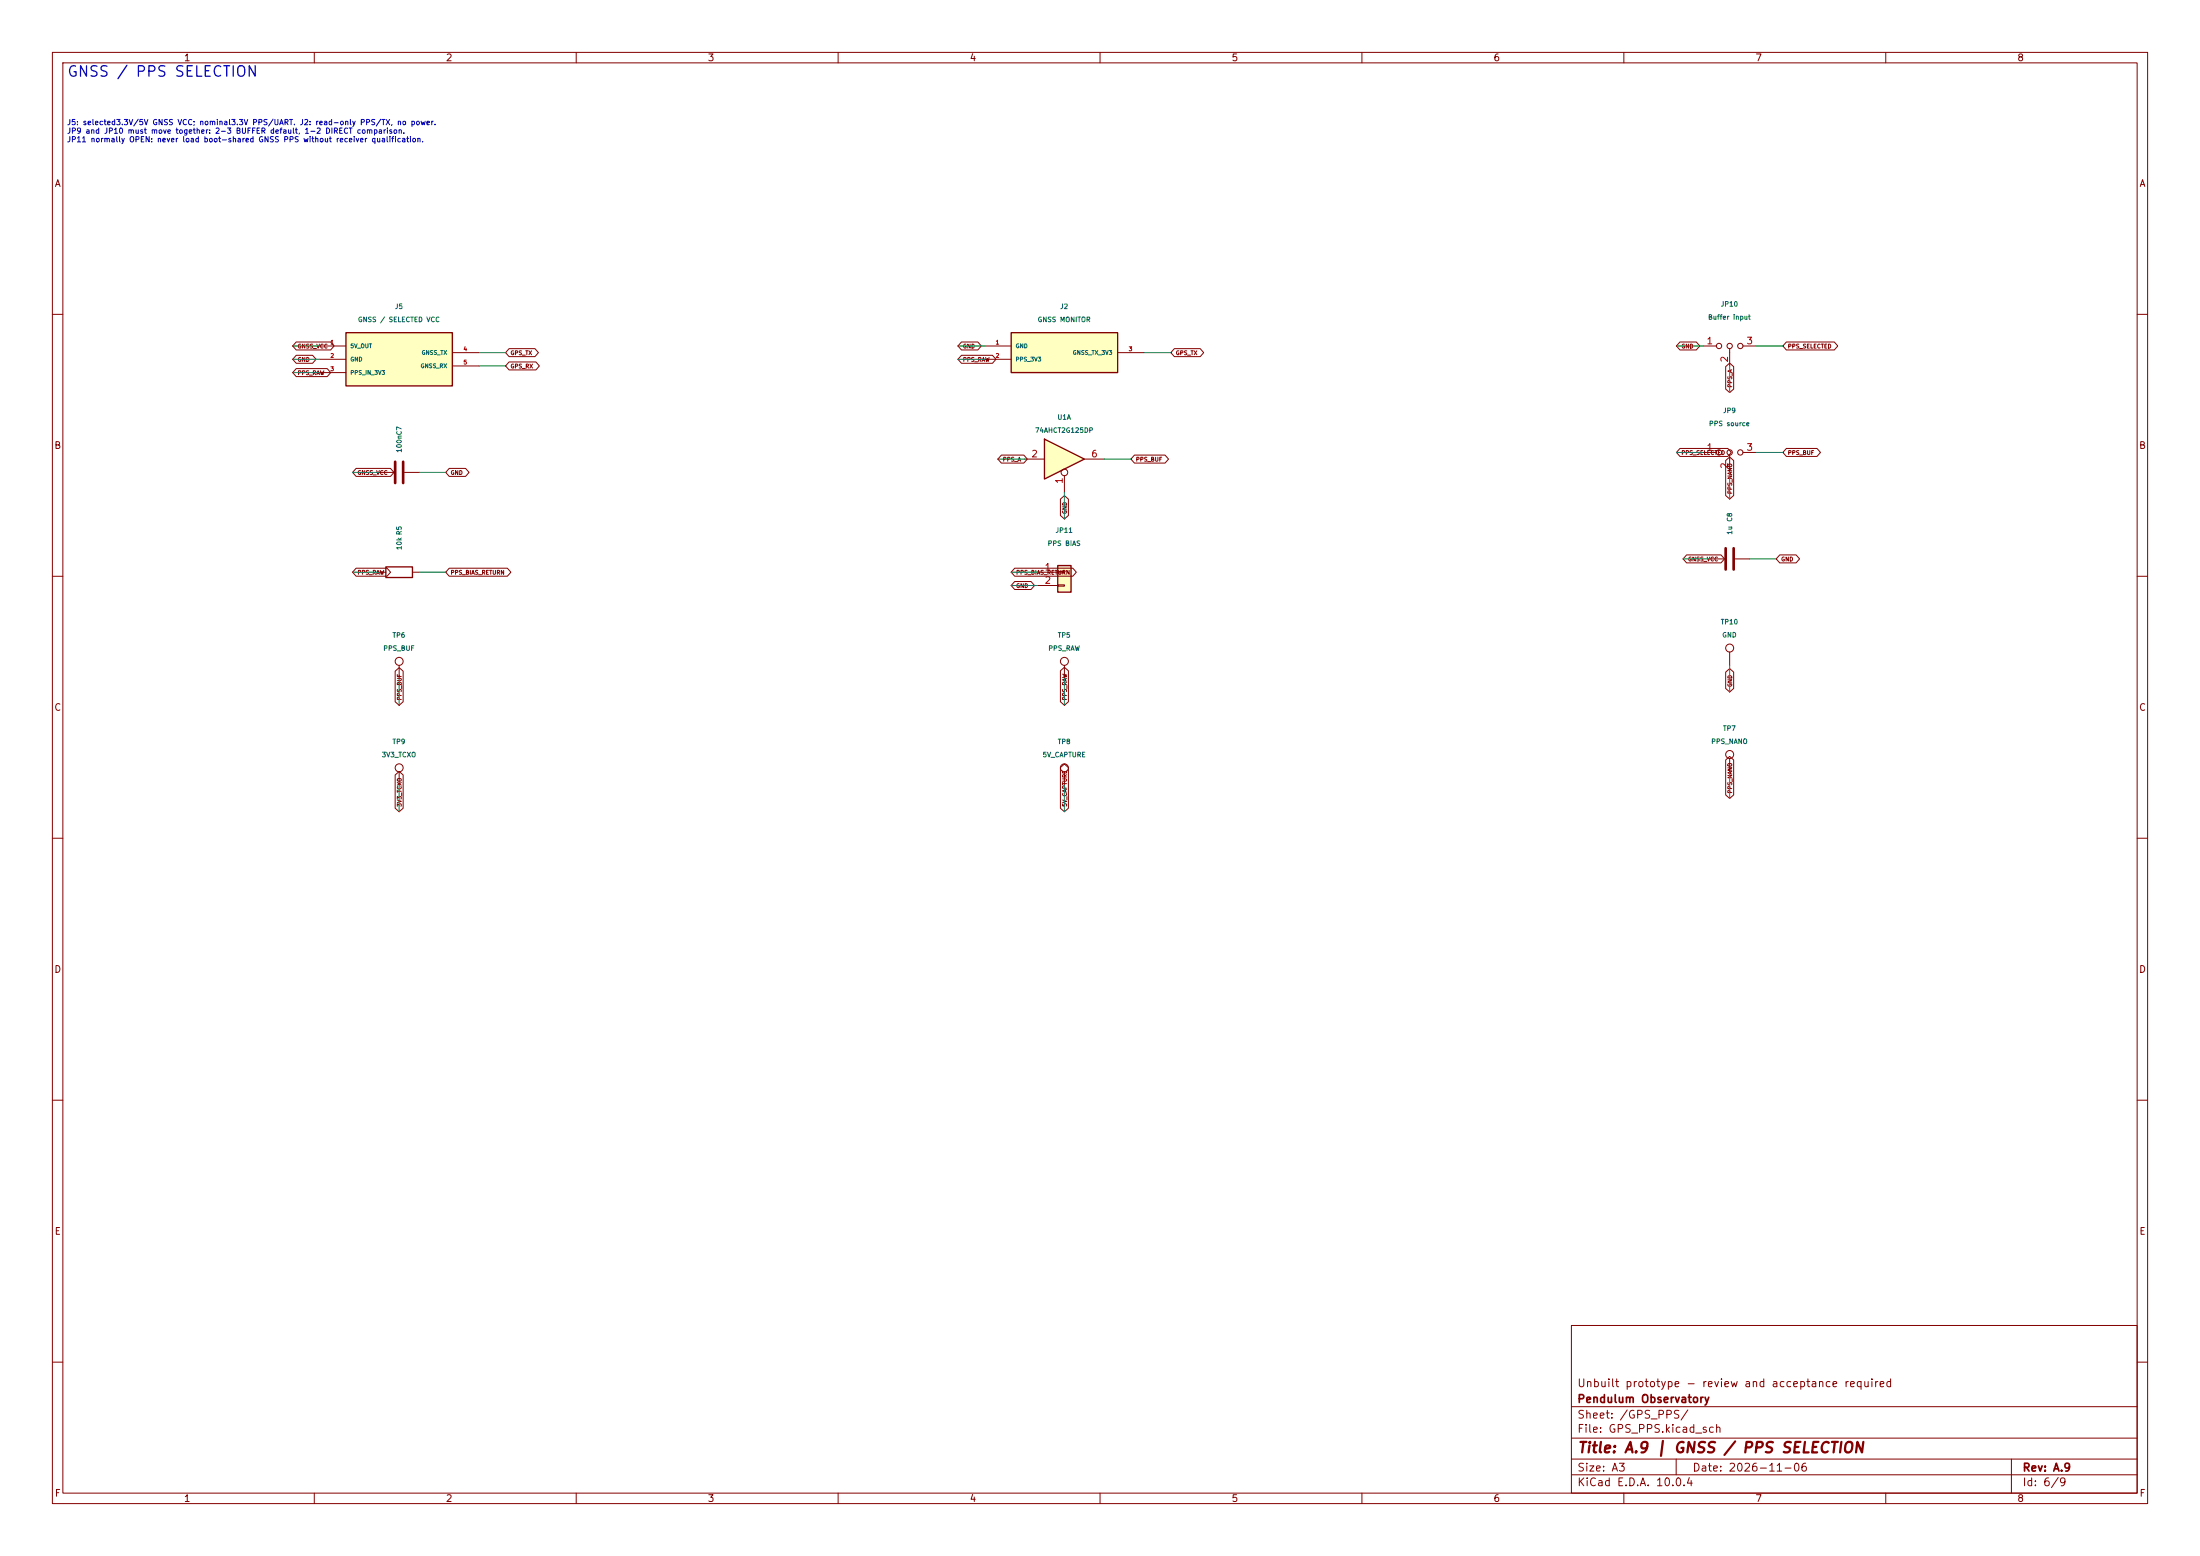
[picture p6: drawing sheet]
(kicad_sch
 (version 20250114)
 (generator "eeschema")
 (paper "A3")
 (title_block
  (title "A.9 | GNSS / PPS SELECTION")
  (date "2026-11-06")
  (rev "A.9")
  (company "Pendulum Observatory")
  (comment 1 "Unbuilt prototype - review and acceptance required"))
 (lib_symbols
  (symbol "Carrier:Header5"
   (pin_names
    (offset 0.762)) (in_bom yes) (on_board yes)
   (property "Reference" "U" (at 0 0 0) (effects (font (size 1.016 1.016))))
   (property "Value" "Header5" (at 0 0 0) (effects (font (size 1.016 1.016))))
   (symbol "Header5_0_1"
    (rectangle (start -10.16 5.08) (end 10.16 -5.08) (stroke (width 0.254) (type default)) (fill (type background))))
   (symbol "Header5_1_1"
    (pin passive line (at -15.24 2.54 0) (length 5.08) (name "5V_OUT" (effects (font (size 0.762 0.762)))) (number "1" (effects (font (size 0.762 0.762)))))
    (pin passive line (at -15.24 0.0 0) (length 5.08) (name "GND" (effects (font (size 0.762 0.762)))) (number "2" (effects (font (size 0.762 0.762)))))
    (pin passive line (at -15.24 -2.54 0) (length 5.08) (name "PPS_IN_3V3" (effects (font (size 0.762 0.762)))) (number "3" (effects (font (size 0.762 0.762)))))
    (pin passive line (at 15.24 1.27 180) (length 5.08) (name "GNSS_TX" (effects (font (size 0.762 0.762)))) (number "4" (effects (font (size 0.762 0.762)))))
    (pin passive line (at 15.24 -1.27 180) (length 5.08) (name "GNSS_RX" (effects (font (size 0.762 0.762)))) (number "5" (effects (font (size 0.762 0.762)))))))
  (symbol "Carrier:Header3"
   (pin_names
    (offset 0.762)) (in_bom yes) (on_board yes)
   (property "Reference" "U" (at 0 0 0) (effects (font (size 1.016 1.016))))
   (property "Value" "Header3" (at 0 0 0) (effects (font (size 1.016 1.016))))
   (symbol "Header3_0_1"
    (rectangle (start -10.16 3.81) (end 10.16 -3.81) (stroke (width 0.254) (type default)) (fill (type background))))
   (symbol "Header3_1_1"
    (pin passive line (at -15.24 1.27 0) (length 5.08) (name "GND" (effects (font (size 0.762 0.762)))) (number "1" (effects (font (size 0.762 0.762)))))
    (pin passive line (at -15.24 -1.27 0) (length 5.08) (name "PPS_3V3" (effects (font (size 0.762 0.762)))) (number "2" (effects (font (size 0.762 0.762)))))
    (pin passive line (at 15.24 0.0 180) (length 5.08) (name "GNSS_TX_3V3" (effects (font (size 0.762 0.762)))) (number "3" (effects (font (size 0.762 0.762)))))))
  (symbol "Carrier:Jumper_3_Open"
   (pin_names
    (offset 0) (hide yes)) (exclude_from_sim no) (in_bom no) (on_board yes)
   (in_pos_files yes)
   (duplicate_pin_numbers_are_jumpers no)
   (property "Reference" "JP" (at -2.54 -2.54 0) (show_name no) (do_not_autoplace no) (effects (font (size 1.27 1.27))))
   (property "Value" "Jumper_3_Open" (at 0 2.794 0) (show_name no) (do_not_autoplace no) (effects (font (size 1.27 1.27))))
   (property "Footprint" "" (at 0 0 0) (show_name no) (do_not_autoplace no) (hide yes) (effects (font (size 1.27 1.27))))
   (property "Datasheet" "" (at 0 0 0) (show_name no) (do_not_autoplace no) (hide yes) (effects (font (size 1.27 1.27))))
   (property "Description" "Jumper, 3-pole, no default shunt position" (at 0 -11.43 0) (show_name no) (do_not_autoplace no) (hide yes) (effects (font (size 1.27 1.27))))
   (symbol "Jumper_3_Open_0_0"
    (circle (center -2.032 0) (radius 0.508) (stroke (width 0) (type default)) (fill (type none)))
    (circle (center 0 0) (radius 0.508) (stroke (width 0) (type default)) (fill (type none)))
    (circle (center 2.032 0) (radius 0.508) (stroke (width 0) (type default)) (fill (type none))))
   (symbol "Jumper_3_Open_0_1"
    (polyline (pts (xy 0 -1.27) (xy 0 -0.508)) (stroke (width 0) (type default)) (fill (type none))))
   (symbol "Jumper_3_Open_1_1"
    (pin passive line (at -5.08 0 0) (length 2.54) (name "A" (effects (font (size 1.27 1.27)))) (number "1" (effects (font (size 1.27 1.27)))))
    (pin passive line (at 0 -3.81 90) (length 2.54) (name "C" (effects (font (size 1.27 1.27)))) (number "2" (effects (font (size 1.27 1.27)))))
    (pin passive line (at 5.08 0 180) (length 2.54) (name "B" (effects (font (size 1.27 1.27)))) (number "3" (effects (font (size 1.27 1.27))))))
   (embedded_fonts no))
  (symbol "Carrier:74AHCT2G125"
   (pin_names
    (offset 1.016)) (exclude_from_sim no) (in_bom yes) (on_board yes)
   (in_pos_files yes)
   (duplicate_pin_numbers_are_jumpers no)
   (property "ki_locked" "" (at 0 0 0) (show_name no) (do_not_autoplace no) (effects (font (size 1.27 1.27))))
   (embedded_fonts no)
   (property "Reference" "U" (at 0 1.27 0) (show_name no) (do_not_autoplace no) (effects (font (size 1.27 1.27))))
   (property "Value" "74AHCT2G125DP" (at 0 -1.27 0) (show_name no) (do_not_autoplace no) (effects (font (size 1.27 1.27))))
   (property "Footprint" "Carrier:TSSOP-8_3x3mm_P0.65mm" (at 0 0 0) (show_name no) (do_not_autoplace no) (hide yes) (effects (font (size 1.27 1.27))))
   (property "Datasheet" "https://assets.nexperia.com/documents/data-sheet/74AHC_AHCT2G125.pdf" (at 0 0 0) (show_name no) (do_not_autoplace no) (hide yes) (effects (font (size 1.27 1.27))))
   (property "Description" "Dual non-inverting TTL-input buffer, independent active-LOW enables; Nexperia SOT505-2 TSSOP8" (at 0 0 0) (show_name no) (do_not_autoplace no) (hide yes) (effects (font (size 1.27 1.27))))
   (symbol "74AHCT2G125_1_0"
    (polyline (pts (xy -3.81 3.81) (xy -3.81 -3.81) (xy 3.81 0) (xy -3.81 3.81)) (stroke (width 0.254) (type default)) (fill (type background)))
    (pin input inverted (at 0 -6.35 90) (length 4.445) (name "" (effects (font (size 1.27 1.27)))) (number "1" (effects (font (size 1.27 1.27)))))
    (pin input line (at -7.62 0 0) (length 3.81) (name "" (effects (font (size 1.27 1.27)))) (number "2" (effects (font (size 1.27 1.27)))))
    (pin tri_state line (at 7.62 0 180) (length 3.81) (name "" (effects (font (size 1.27 1.27)))) (number "6" (effects (font (size 1.27 1.27))))))
   (symbol "74AHCT2G125_2_0"
    (polyline (pts (xy -3.81 3.81) (xy -3.81 -3.81) (xy 3.81 0) (xy -3.81 3.81)) (stroke (width 0.254) (type default)) (fill (type background)))
    (pin input inverted (at 0 -6.35 90) (length 4.445) (name "" (effects (font (size 1.27 1.27)))) (number "7" (effects (font (size 1.27 1.27)))))
    (pin input line (at -7.62 0 0) (length 3.81) (name "" (effects (font (size 1.27 1.27)))) (number "5" (effects (font (size 1.27 1.27)))))
    (pin tri_state line (at 7.62 0 180) (length 3.81) (name "" (effects (font (size 1.27 1.27)))) (number "3" (effects (font (size 1.27 1.27))))))
   (symbol "74AHCT2G125_3_0"
    (pin power_in line (at 0 -12.7 90) (length 5.08) (name "GND" (effects (font (size 1.27 1.27)))) (number "4" (effects (font (size 1.27 1.27)))))
    (pin power_in line (at 0 12.7 270) (length 5.08) (name "VCC" (effects (font (size 1.27 1.27)))) (number "8" (effects (font (size 1.27 1.27))))))
   (symbol "74AHCT2G125_3_1"
    (rectangle (start -5.08 7.62) (end 5.08 -7.62) (stroke (width 0.254) (type default)) (fill (type background)))))
  (symbol "Carrier:C"
   (pin_numbers (hide yes))
   (pin_names
    (offset 0.254)) (exclude_from_sim no) (in_bom yes) (on_board yes)
   (in_pos_files yes)
   (duplicate_pin_numbers_are_jumpers no)
   (property "Reference" "C" (at 0.635 2.54 0) (show_name no) (do_not_autoplace no) (effects (font (size 1.27 1.27)) (justify left)))
   (property "Value" "C" (at 0.635 -2.54 0) (show_name no) (do_not_autoplace no) (effects (font (size 1.27 1.27)) (justify left)))
   (property "Footprint" "" (at 0.9652 -3.81 0) (show_name no) (do_not_autoplace no) (hide yes) (effects (font (size 1.27 1.27))))
   (property "Datasheet" "" (at 0 0 0) (show_name no) (do_not_autoplace no) (hide yes) (effects (font (size 1.27 1.27))))
   (property "Description" "Unpolarized capacitor" (at 0 0 0) (show_name no) (do_not_autoplace no) (hide yes) (effects (font (size 1.27 1.27))))
   (symbol "C_0_1"
    (polyline (pts (xy -2.032 0.762) (xy 2.032 0.762)) (stroke (width 0.508) (type default)) (fill (type none)))
    (polyline (pts (xy -2.032 -0.762) (xy 2.032 -0.762)) (stroke (width 0.508) (type default)) (fill (type none))))
   (symbol "C_1_1"
    (pin passive line (at 0 3.81 270) (length 2.794) (name "" (effects (font (size 1.27 1.27)))) (number "1" (effects (font (size 1.27 1.27)))))
    (pin passive line (at 0 -3.81 90) (length 2.794) (name "" (effects (font (size 1.27 1.27)))) (number "2" (effects (font (size 1.27 1.27))))))
   (embedded_fonts no))
  (symbol "Carrier:Conn_01x02"
   (pin_names
    (offset 1.016) (hide yes)) (exclude_from_sim no) (in_bom yes) (on_board yes)
   (in_pos_files yes)
   (duplicate_pin_numbers_are_jumpers no)
   (property "Reference" "J" (at 0 2.54 0) (show_name no) (do_not_autoplace no) (effects (font (size 1.27 1.27))))
   (property "Value" "Conn_01x02" (at 0 -5.08 0) (show_name no) (do_not_autoplace no) (effects (font (size 1.27 1.27))))
   (property "Footprint" "" (at 0 0 0) (show_name no) (do_not_autoplace no) (hide yes) (effects (font (size 1.27 1.27))))
   (property "Datasheet" "" (at 0 0 0) (show_name no) (do_not_autoplace no) (hide yes) (effects (font (size 1.27 1.27))))
   (property "Description" "Generic connector, single row, 01x02, script generated (kicad-library-utils/schlib/autogen/connector/)" (at 0 0 0) (show_name no) (do_not_autoplace no) (hide yes) (effects (font (size 1.27 1.27))))
   (symbol "Conn_01x02_1_1"
    (rectangle (start -1.27 1.27) (end 1.27 -3.81) (stroke (width 0.254) (type default)) (fill (type background)))
    (rectangle (start -1.27 0.127) (end 0 -0.127) (stroke (width 0.1524) (type default)) (fill (type none)))
    (rectangle (start -1.27 -2.413) (end 0 -2.667) (stroke (width 0.1524) (type default)) (fill (type none)))
    (pin passive line (at -5.08 0 0) (length 3.81) (name "Pin_1" (effects (font (size 1.27 1.27)))) (number "1" (effects (font (size 1.27 1.27)))))
    (pin passive line (at -5.08 -2.54 0) (length 3.81) (name "Pin_2" (effects (font (size 1.27 1.27)))) (number "2" (effects (font (size 1.27 1.27))))))
   (embedded_fonts no))
  (symbol "Carrier:R"
   (pin_numbers (hide yes))
   (pin_names
    (offset 0)) (exclude_from_sim no) (in_bom yes) (on_board yes)
   (in_pos_files yes)
   (duplicate_pin_numbers_are_jumpers no)
   (property "Reference" "R" (at 2.032 0 90) (show_name no) (do_not_autoplace no) (effects (font (size 1.27 1.27))))
   (property "Value" "R" (at 0 0 90) (show_name no) (do_not_autoplace no) (effects (font (size 1.27 1.27))))
   (property "Footprint" "" (at -1.778 0 90) (show_name no) (do_not_autoplace no) (hide yes) (effects (font (size 1.27 1.27))))
   (property "Datasheet" "" (at 0 0 0) (show_name no) (do_not_autoplace no) (hide yes) (effects (font (size 1.27 1.27))))
   (property "Description" "Resistor" (at 0 0 0) (show_name no) (do_not_autoplace no) (hide yes) (effects (font (size 1.27 1.27))))
   (symbol "R_0_1"
    (rectangle (start -1.016 -2.54) (end 1.016 2.54) (stroke (width 0.254) (type default)) (fill (type none))))
   (symbol "R_1_1"
    (pin passive line (at 0 3.81 270) (length 1.27) (name "" (effects (font (size 1.27 1.27)))) (number "1" (effects (font (size 1.27 1.27)))))
    (pin passive line (at 0 -3.81 90) (length 1.27) (name "" (effects (font (size 1.27 1.27)))) (number "2" (effects (font (size 1.27 1.27))))))
   (embedded_fonts no))
  (symbol "Carrier:TestPoint"
   (pin_numbers (hide yes))
   (pin_names
    (offset 0.762) (hide yes)) (exclude_from_sim no) (in_bom yes) (on_board yes)
   (in_pos_files yes)
   (duplicate_pin_numbers_are_jumpers no)
   (property "Reference" "TP" (at 0 6.858 0) (show_name no) (do_not_autoplace no) (effects (font (size 1.27 1.27))))
   (property "Value" "TestPoint" (at 0 5.08 0) (show_name no) (do_not_autoplace no) (effects (font (size 1.27 1.27))))
   (property "Footprint" "" (at 5.08 0 0) (show_name no) (do_not_autoplace no) (hide yes) (effects (font (size 1.27 1.27))))
   (property "Datasheet" "" (at 5.08 0 0) (show_name no) (do_not_autoplace no) (hide yes) (effects (font (size 1.27 1.27))))
   (property "Description" "test point" (at 0 0 0) (show_name no) (do_not_autoplace no) (hide yes) (effects (font (size 1.27 1.27))))
   (symbol "TestPoint_0_1"
    (circle (center 0 3.302) (radius 0.762) (stroke (width 0) (type default)) (fill (type none))))
   (symbol "TestPoint_1_1"
    (pin passive line (at 0 0 90) (length 2.54) (name "1" (effects (font (size 1.27 1.27)))) (number "1" (effects (font (size 1.27 1.27))))))
   (embedded_fonts no)))
 (text "GNSS / PPS SELECTION" (at 12.7 12.7 0) (effects (font (size 2 2)) (justify left top)))
 (text "J5: selected3.3V/5V GNSS VCC; nominal3.3V PPS/UART. J2: read-only PPS/TX, no power.\nJP9 and JP10 must move together: 2-3 BUFFER default, 1-2 DIRECT comparison.\nJP11 normally OPEN: never load boot-shared GNSS PPS without receiver qualification." (at 12.7 23 0) (effects (font (size 1.016 1.016)) (justify left top)))
 (wire (pts (xy 60.96 66.04) (xy 55.88 66.04)) (stroke (width 0) (type default)))
 (global_label "GNSS_VCC"
  (shape bidirectional) (at 55.88 66.04 0) (effects (font (size 0.762 0.762)) (justify left)))
 (wire (pts (xy 60.96 68.58) (xy 55.88 68.58)) (stroke (width 0) (type default)))
 (global_label "GND"
  (shape bidirectional) (at 55.88 68.58 0) (effects (font (size 0.762 0.762)) (justify left)))
 (wire (pts (xy 60.96 71.12) (xy 55.88 71.12)) (stroke (width 0) (type default)))
 (global_label "PPS_RAW"
  (shape bidirectional) (at 55.88 71.12 0) (effects (font (size 0.762 0.762)) (justify left)))
 (wire (pts (xy 91.44 67.31) (xy 96.52 67.31)) (stroke (width 0) (type default)))
 (global_label "GPS_TX"
  (shape bidirectional) (at 96.52 67.31 180) (effects (font (size 0.762 0.762)) (justify left)))
 (wire (pts (xy 91.44 69.85) (xy 96.52 69.85)) (stroke (width 0) (type default)))
 (global_label "GPS_RX"
  (shape bidirectional) (at 96.52 69.85 180) (effects (font (size 0.762 0.762)) (justify left)))
 (symbol
  (lib_id "Carrier:Header5") (at 76.2 68.58 0) (unit 1) (in_bom yes) (on_board yes) (dnp no)
  (property "MPN" "TSW-105-07-G-S" (at 76.2 68.58 0) (effects (font (size 0.9 0.9)) (hide yes)))
  (property "Manufacturer" "Samtec" (at 76.2 68.58 0) (effects (font (size 0.9 0.9)) (hide yes)))
  (property "Datasheet" "" (at 76.2 68.58 0) (effects (font (size 0.9 0.9)) (hide yes)))
  (property "Assembly" "J5/1 is selected GNSS VCC from JP2. Default3.3V; fitJP2 2-3 for5V only for a qualified receiver. J5 signals remain nominal3.3V." (at 76.2 68.58 0) (effects (font (size 0.9 0.9)) (hide yes)))
  (property "Footprint" "Carrier:PinHeader_1x05_P2.54mm_Vertical" (at 76.2 68.58 0) (effects (font (size 0.9 0.9)) (hide yes)))
  (property "Reference" "J5" (at 76.2 58.5 0) (effects (font (size 0.9 0.9))))
  (property "Value" "GNSS / SELECTED VCC" (at 76.2 61.0 0) (effects (font (size 0.9 0.9)))) (pin "1") (pin "2") (pin "3") (pin "4") (pin "5"))
 (wire (pts (xy 187.96 66.04) (xy 182.88 66.04)) (stroke (width 0) (type default)))
 (global_label "GND"
  (shape bidirectional) (at 182.88 66.04 0) (effects (font (size 0.762 0.762)) (justify left)))
 (wire (pts (xy 187.96 68.58) (xy 182.88 68.58)) (stroke (width 0) (type default)))
 (global_label "PPS_RAW"
  (shape bidirectional) (at 182.88 68.58 0) (effects (font (size 0.762 0.762)) (justify left)))
 (wire (pts (xy 218.44 67.31) (xy 223.52 67.31)) (stroke (width 0) (type default)))
 (global_label "GPS_TX"
  (shape bidirectional) (at 223.52 67.31 180) (effects (font (size 0.762 0.762)) (justify left)))
 (symbol
  (lib_id "Carrier:Header3") (at 203.2 67.31 0) (unit 1) (in_bom yes) (on_board yes) (dnp no)
  (property "MPN" "TSW-103-07-G-S" (at 203.2 67.31 0) (effects (font (size 0.9 0.9)) (hide yes)))
  (property "Manufacturer" "Samtec" (at 203.2 67.31 0) (effects (font (size 0.9 0.9)) (hide yes)))
  (property "Datasheet" "" (at 203.2 67.31 0) (effects (font (size 0.9 0.9)) (hide yes)))
  (property "Assembly" "" (at 203.2 67.31 0) (effects (font (size 0.9 0.9)) (hide yes)))
  (property "Footprint" "Carrier:PinHeader_1x03_P2.54mm_Vertical" (at 203.2 67.31 0) (effects (font (size 0.9 0.9)) (hide yes)))
  (property "Reference" "J2" (at 203.2 58.5 0) (effects (font (size 0.9 0.9))))
  (property "Value" "GNSS MONITOR" (at 203.2 61.0 0) (effects (font (size 0.9 0.9)))) (pin "1") (pin "2") (pin "3"))
 (wire (pts (xy 325.12 66.04) (xy 320.04 66.04)) (stroke (width 0) (type default)))
 (global_label "GND"
  (shape bidirectional) (at 320.04 66.04 0) (effects (font (size 0.762 0.762)) (justify left)))
 (wire (pts (xy 330.2 69.85) (xy 330.2 74.93)) (stroke (width 0) (type default)))
 (global_label "PPS_A"
  (shape bidirectional) (at 330.2 74.93 90) (effects (font (size 0.762 0.762)) (justify left)))
 (wire (pts (xy 335.28 66.04) (xy 340.36 66.04)) (stroke (width 0) (type default)))
 (global_label "PPS_SELECTED"
  (shape bidirectional) (at 340.36 66.04 180) (effects (font (size 0.762 0.762)) (justify left)))
 (symbol
  (lib_id "Carrier:Jumper_3_Open") (at 330.2 66.04 0) (unit 1) (in_bom yes) (on_board yes) (dnp no)
  (property "Manufacturer" "Samtec" (at 330.2 66.04 0) (effects (font (size 0.9 0.9)) (hide yes)))
  (property "MPN" "TSW-103-07-G-S" (at 330.2 66.04 0) (effects (font (size 0.9 0.9)) (hide yes)))
  (property "Assembly" "Fit one shunt 2-3: buffered PPS. Move JP9 and JP10 together with power off." (at 330.2 66.04 0) (effects (font (size 0.9 0.9)) (hide yes)))
  (property "Footprint" "Carrier:PinHeader_1x03_P2.54mm_Vertical" (at 330.2 66.04 0) (effects (font (size 0.9 0.9)) (hide yes)))
  (property "Datasheet" "" (at 330.2 66.04 0) (effects (font (size 0.9 0.9)) (hide yes)))
  (property "Description" "" (at 330.2 66.04 0) (effects (font (size 0.9 0.9)) (hide yes)))
  (property "Reference" "JP10" (at 330.2 58.040000000000006 0) (effects (font (size 0.9 0.9))))
  (property "Value" "Buffer input" (at 330.2 60.540000000000006 0) (effects (font (size 0.9 0.9)))) (pin "1") (pin "2") (pin "3"))
 (wire (pts (xy 325.12 86.36) (xy 320.04 86.36)) (stroke (width 0) (type default)))
 (global_label "PPS_SELECTED"
  (shape bidirectional) (at 320.04 86.36 0) (effects (font (size 0.762 0.762)) (justify left)))
 (wire (pts (xy 330.2 90.17) (xy 330.2 95.25)) (stroke (width 0) (type default)))
 (global_label "PPS_NANO"
  (shape bidirectional) (at 330.2 95.25 90) (effects (font (size 0.762 0.762)) (justify left)))
 (wire (pts (xy 335.28 86.36) (xy 340.36 86.36)) (stroke (width 0) (type default)))
 (global_label "PPS_BUF"
  (shape bidirectional) (at 340.36 86.36 180) (effects (font (size 0.762 0.762)) (justify left)))
 (symbol
  (lib_id "Carrier:Jumper_3_Open") (at 330.2 86.36 0) (unit 1) (in_bom yes) (on_board yes) (dnp no)
  (property "Manufacturer" "Samtec" (at 330.2 86.36 0) (effects (font (size 0.9 0.9)) (hide yes)))
  (property "MPN" "TSW-103-07-G-S" (at 330.2 86.36 0) (effects (font (size 0.9 0.9)) (hide yes)))
  (property "Assembly" "Fit one shunt 2-3: buffered PPS. 1-2 direct is an optional measured comparison." (at 330.2 86.36 0) (effects (font (size 0.9 0.9)) (hide yes)))
  (property "Footprint" "Carrier:PinHeader_1x03_P2.54mm_Vertical" (at 330.2 86.36 0) (effects (font (size 0.9 0.9)) (hide yes)))
  (property "Datasheet" "" (at 330.2 86.36 0) (effects (font (size 0.9 0.9)) (hide yes)))
  (property "Description" "" (at 330.2 86.36 0) (effects (font (size 0.9 0.9)) (hide yes)))
  (property "Reference" "JP9" (at 330.2 78.36 0) (effects (font (size 0.9 0.9))))
  (property "Value" "PPS source" (at 330.2 80.86 0) (effects (font (size 0.9 0.9)))) (pin "1") (pin "2") (pin "3"))
 (wire (pts (xy 203.2 93.98) (xy 203.2 99.06)) (stroke (width 0) (type default)))
 (global_label "GND"
  (shape bidirectional) (at 203.2 99.06 90) (effects (font (size 0.762 0.762)) (justify left)))
 (wire (pts (xy 195.58 87.63) (xy 190.5 87.63)) (stroke (width 0) (type default)))
 (global_label "PPS_A"
  (shape bidirectional) (at 190.5 87.63 0) (effects (font (size 0.762 0.762)) (justify left)))
 (wire (pts (xy 210.82 87.63) (xy 215.9 87.63)) (stroke (width 0) (type default)))
 (global_label "PPS_BUF"
  (shape bidirectional) (at 215.9 87.63 180) (effects (font (size 0.762 0.762)) (justify left)))
 (symbol
  (lib_id "Carrier:74AHCT2G125") (at 203.2 87.63 0) (unit 1) (in_bom yes) (on_board yes) (dnp no)
  (property "Manufacturer" "Nexperia" (at 203.2 87.63 0) (effects (font (size 0.9 0.9)) (hide yes)))
  (property "MPN" "74AHCT2G125DP,125" (at 203.2 87.63 0) (effects (font (size 0.9 0.9)) (hide yes)))
  (property "Assembly" "TSSOP8 SOT505-2; 0.65mm pitch. PPS and 16MHz clock only; both enables tied LOW. Optical uses U3 directly." (at 203.2 87.63 0) (effects (font (size 0.9 0.9)) (hide yes)))
  (property "Footprint" "Carrier:TSSOP-8_3x3mm_P0.65mm" (at 203.2 87.63 0) (effects (font (size 0.9 0.9)) (hide yes)))
  (property "Datasheet" "https://assets.nexperia.com/documents/data-sheet/74AHC_AHCT2G125.pdf" (at 203.2 87.63 0) (effects (font (size 0.9 0.9)) (hide yes)))
  (property "Description" "" (at 203.2 87.63 0) (effects (font (size 0.9 0.9)) (hide yes)))
  (property "Reference" "U1" (at 203.2 79.63 0) (effects (font (size 0.9 0.9))))
  (property "Value" "74AHCT2G125DP" (at 203.2 82.13 0) (effects (font (size 0.9 0.9)))) (pin "1") (pin "2") (pin "6"))
 (wire (pts (xy 72.39 90.17) (xy 67.31 90.17)) (stroke (width 0) (type default)))
 (global_label "GNSS_VCC"
  (shape bidirectional) (at 67.31 90.17 0) (effects (font (size 0.762 0.762)) (justify left)))
 (wire (pts (xy 80.01 90.17) (xy 85.09 90.17)) (stroke (width 0) (type default)))
 (global_label "GND"
  (shape bidirectional) (at 85.09 90.17 180) (effects (font (size 0.762 0.762)) (justify left)))
 (symbol
  (lib_id "Carrier:C") (at 76.2 90.17 90) (unit 1) (in_bom yes) (on_board yes) (dnp no)
  (property "Manufacturer" "Murata" (at 76.2 90.17 0) (effects (font (size 0.9 0.9)) (hide yes)))
  (property "MPN" "GRM21BR71H104KA01L" (at 76.2 90.17 0) (effects (font (size 0.9 0.9)) (hide yes)))
  (property "Assembly" "100 nF 50 V X7R 0805" (at 76.2 90.17 0) (effects (font (size 0.9 0.9)) (hide yes)))
  (property "Footprint" "Carrier:C_0805_2012Metric" (at 76.2 90.17 0) (effects (font (size 0.9 0.9)) (hide yes)))
  (property "Datasheet" "" (at 76.2 90.17 0) (effects (font (size 0.9 0.9)) (hide yes)))
  (property "Description" "" (at 76.2 90.17 0) (effects (font (size 0.9 0.9)) (hide yes)))
  (property "Reference" "C7" (at 76.2 82.17 0) (effects (font (size 0.9 0.9))))
  (property "Value" "100n" (at 76.2 84.67 0) (effects (font (size 0.9 0.9)))) (pin "1") (pin "2"))
 (wire (pts (xy 326.39 106.68) (xy 321.31 106.68)) (stroke (width 0) (type default)))
 (global_label "GNSS_VCC"
  (shape bidirectional) (at 321.31 106.68 0) (effects (font (size 0.762 0.762)) (justify left)))
 (wire (pts (xy 334.01 106.68) (xy 339.09 106.68)) (stroke (width 0) (type default)))
 (global_label "GND"
  (shape bidirectional) (at 339.09 106.68 180) (effects (font (size 0.762 0.762)) (justify left)))
 (symbol
  (lib_id "Carrier:C") (at 330.2 106.68 90) (unit 1) (in_bom yes) (on_board yes) (dnp no)
  (property "Manufacturer" "Murata" (at 330.2 106.68 0) (effects (font (size 0.9 0.9)) (hide yes)))
  (property "MPN" "GRM21BR71C105KA01L" (at 330.2 106.68 0) (effects (font (size 0.9 0.9)) (hide yes)))
  (property "Assembly" "1 uF 16 V X7R 0805" (at 330.2 106.68 0) (effects (font (size 0.9 0.9)) (hide yes)))
  (property "Footprint" "Carrier:C_0805_2012Metric" (at 330.2 106.68 0) (effects (font (size 0.9 0.9)) (hide yes)))
  (property "Datasheet" "" (at 330.2 106.68 0) (effects (font (size 0.9 0.9)) (hide yes)))
  (property "Description" "" (at 330.2 106.68 0) (effects (font (size 0.9 0.9)) (hide yes)))
  (property "Reference" "C8" (at 330.2 98.68 0) (effects (font (size 0.9 0.9))))
  (property "Value" "1u" (at 330.2 101.18 0) (effects (font (size 0.9 0.9)))) (pin "1") (pin "2"))
 (wire (pts (xy 198.12 109.22) (xy 193.04 109.22)) (stroke (width 0) (type default)))
 (global_label "PPS_BIAS_RETURN"
  (shape bidirectional) (at 193.04 109.22 0) (effects (font (size 0.762 0.762)) (justify left)))
 (wire (pts (xy 198.12 111.76) (xy 193.04 111.76)) (stroke (width 0) (type default)))
 (global_label "GND"
  (shape bidirectional) (at 193.04 111.76 0) (effects (font (size 0.762 0.762)) (justify left)))
 (symbol
  (lib_id "Carrier:Conn_01x02") (at 203.2 109.22 0) (unit 1) (in_bom yes) (on_board yes) (dnp no)
  (property "Manufacturer" "Samtec" (at 203.2 109.22 0) (effects (font (size 0.9 0.9)) (hide yes)))
  (property "MPN" "TSW-102-07-G-S" (at 203.2 109.22 0) (effects (font (size 0.9 0.9)) (hide yes)))
  (property "Assembly" "Leave OPEN by default. Fit only for a verified pull-down-tolerant source or no-source idle test." (at 203.2 109.22 0) (effects (font (size 0.9 0.9)) (hide yes)))
  (property "Footprint" "Carrier:PinHeader_1x02_P2.54mm_Vertical" (at 203.2 109.22 0) (effects (font (size 0.9 0.9)) (hide yes)))
  (property "Datasheet" "" (at 203.2 109.22 0) (effects (font (size 0.9 0.9)) (hide yes)))
  (property "Description" "" (at 203.2 109.22 0) (effects (font (size 0.9 0.9)) (hide yes)))
  (property "Reference" "JP11" (at 203.2 101.22 0) (effects (font (size 0.9 0.9))))
  (property "Value" "PPS BIAS" (at 203.2 103.72 0) (effects (font (size 0.9 0.9)))) (pin "1") (pin "2"))
 (wire (pts (xy 72.39 109.22) (xy 67.31 109.22)) (stroke (width 0) (type default)))
 (global_label "PPS_RAW"
  (shape bidirectional) (at 67.31 109.22 0) (effects (font (size 0.762 0.762)) (justify left)))
 (wire (pts (xy 80.01 109.22) (xy 85.09 109.22)) (stroke (width 0) (type default)))
 (global_label "PPS_BIAS_RETURN"
  (shape bidirectional) (at 85.09 109.22 180) (effects (font (size 0.762 0.762)) (justify left)))
 (symbol
  (lib_id "Carrier:R") (at 76.2 109.22 90) (unit 1) (in_bom yes) (on_board yes) (dnp no)
  (property "Manufacturer" "Yageo" (at 76.2 109.22 0) (effects (font (size 0.9 0.9)) (hide yes)))
  (property "MPN" "RC0805FR-0710KL" (at 76.2 109.22 0) (effects (font (size 0.9 0.9)) (hide yes)))
  (property "Assembly" "10k PPS bias through JP11 only; JP11 open by default for boot-shared GNSS outputs." (at 76.2 109.22 0) (effects (font (size 0.9 0.9)) (hide yes)))
  (property "Footprint" "Carrier:R_0805_2012Metric" (at 76.2 109.22 0) (effects (font (size 0.9 0.9)) (hide yes)))
  (property "Datasheet" "" (at 76.2 109.22 0) (effects (font (size 0.9 0.9)) (hide yes)))
  (property "Description" "" (at 76.2 109.22 0) (effects (font (size 0.9 0.9)) (hide yes)))
  (property "Reference" "R5" (at 76.2 101.22 0) (effects (font (size 0.9 0.9))))
  (property "Value" "10k" (at 76.2 103.72 0) (effects (font (size 0.9 0.9)))) (pin "1") (pin "2"))
 (wire (pts (xy 330.2 127.0) (xy 330.2 132.08)) (stroke (width 0) (type default)))
 (global_label "GND"
  (shape bidirectional) (at 330.2 132.08 90) (effects (font (size 0.762 0.762)) (justify left)))
 (symbol
  (lib_id "Carrier:TestPoint") (at 330.2 127.0 0) (unit 1) (in_bom no) (on_board yes) (dnp no)
  (property "Footprint" "Carrier:TestPoint_Pad_D1.0mm" (at 330.2 127.0 0) (effects (font (size 0.9 0.9)) (hide yes)))
  (property "Datasheet" "" (at 330.2 127.0 0) (effects (font (size 0.9 0.9)) (hide yes)))
  (property "Description" "" (at 330.2 127.0 0) (effects (font (size 0.9 0.9)) (hide yes)))
  (property "Reference" "TP10" (at 330.2 118.698 0) (effects (font (size 0.9 0.9))))
  (property "Value" "GND" (at 330.2 121.198 0) (effects (font (size 0.9 0.9)))) (pin "1"))
 (wire (pts (xy 203.2 129.54) (xy 203.2 134.62)) (stroke (width 0) (type default)))
 (global_label "PPS_RAW"
  (shape bidirectional) (at 203.2 134.62 90) (effects (font (size 0.762 0.762)) (justify left)))
 (symbol
  (lib_id "Carrier:TestPoint") (at 203.2 129.54 0) (unit 1) (in_bom no) (on_board yes) (dnp no)
  (property "Footprint" "Carrier:TestPoint_Pad_D1.0mm" (at 203.2 129.54 0) (effects (font (size 0.9 0.9)) (hide yes)))
  (property "Datasheet" "" (at 203.2 129.54 0) (effects (font (size 0.9 0.9)) (hide yes)))
  (property "Description" "" (at 203.2 129.54 0) (effects (font (size 0.9 0.9)) (hide yes)))
  (property "Reference" "TP5" (at 203.2 121.23799999999999 0) (effects (font (size 0.9 0.9))))
  (property "Value" "PPS_RAW" (at 203.2 123.73799999999999 0) (effects (font (size 0.9 0.9)))) (pin "1"))
 (wire (pts (xy 76.2 129.54) (xy 76.2 134.62)) (stroke (width 0) (type default)))
 (global_label "PPS_BUF"
  (shape bidirectional) (at 76.2 134.62 90) (effects (font (size 0.762 0.762)) (justify left)))
 (symbol
  (lib_id "Carrier:TestPoint") (at 76.2 129.54 0) (unit 1) (in_bom no) (on_board yes) (dnp no)
  (property "Footprint" "Carrier:TestPoint_Pad_D1.0mm" (at 76.2 129.54 0) (effects (font (size 0.9 0.9)) (hide yes)))
  (property "Datasheet" "" (at 76.2 129.54 0) (effects (font (size 0.9 0.9)) (hide yes)))
  (property "Description" "" (at 76.2 129.54 0) (effects (font (size 0.9 0.9)) (hide yes)))
  (property "Reference" "TP6" (at 76.2 121.23799999999999 0) (effects (font (size 0.9 0.9))))
  (property "Value" "PPS_BUF" (at 76.2 123.73799999999999 0) (effects (font (size 0.9 0.9)))) (pin "1"))
 (wire (pts (xy 330.2 147.32) (xy 330.2 152.4)) (stroke (width 0) (type default)))
 (global_label "PPS_NANO"
  (shape bidirectional) (at 330.2 152.4 90) (effects (font (size 0.762 0.762)) (justify left)))
 (symbol
  (lib_id "Carrier:TestPoint") (at 330.2 147.32 0) (unit 1) (in_bom no) (on_board yes) (dnp no)
  (property "Footprint" "Carrier:TestPoint_Pad_D1.0mm" (at 330.2 147.32 0) (effects (font (size 0.9 0.9)) (hide yes)))
  (property "Datasheet" "" (at 330.2 147.32 0) (effects (font (size 0.9 0.9)) (hide yes)))
  (property "Description" "" (at 330.2 147.32 0) (effects (font (size 0.9 0.9)) (hide yes)))
  (property "Reference" "TP7" (at 330.2 139.018 0) (effects (font (size 0.9 0.9))))
  (property "Value" "PPS_NANO" (at 330.2 141.518 0) (effects (font (size 0.9 0.9)))) (pin "1"))
 (wire (pts (xy 203.2 149.86) (xy 203.2 154.94)) (stroke (width 0) (type default)))
 (global_label "5V_CAPTURE"
  (shape bidirectional) (at 203.2 154.94 90) (effects (font (size 0.762 0.762)) (justify left)))
 (symbol
  (lib_id "Carrier:TestPoint") (at 203.2 149.86 0) (unit 1) (in_bom no) (on_board yes) (dnp no)
  (property "Footprint" "Carrier:TestPoint_Pad_D1.0mm" (at 203.2 149.86 0) (effects (font (size 0.9 0.9)) (hide yes)))
  (property "Datasheet" "" (at 203.2 149.86 0) (effects (font (size 0.9 0.9)) (hide yes)))
  (property "Description" "" (at 203.2 149.86 0) (effects (font (size 0.9 0.9)) (hide yes)))
  (property "Reference" "TP8" (at 203.2 141.55800000000002 0) (effects (font (size 0.9 0.9))))
  (property "Value" "5V_CAPTURE" (at 203.2 144.05800000000002 0) (effects (font (size 0.9 0.9)))) (pin "1"))
 (wire (pts (xy 76.2 149.86) (xy 76.2 154.94)) (stroke (width 0) (type default)))
 (global_label "3V3_TCXO"
  (shape bidirectional) (at 76.2 154.94 90) (effects (font (size 0.762 0.762)) (justify left)))
 (symbol
  (lib_id "Carrier:TestPoint") (at 76.2 149.86 0) (unit 1) (in_bom no) (on_board yes) (dnp no)
  (property "Footprint" "Carrier:TestPoint_Pad_D1.0mm" (at 76.2 149.86 0) (effects (font (size 0.9 0.9)) (hide yes)))
  (property "Datasheet" "" (at 76.2 149.86 0) (effects (font (size 0.9 0.9)) (hide yes)))
  (property "Description" "" (at 76.2 149.86 0) (effects (font (size 0.9 0.9)) (hide yes)))
  (property "Reference" "TP9" (at 76.2 141.55800000000002 0) (effects (font (size 0.9 0.9))))
  (property "Value" "3V3_TCXO" (at 76.2 144.05800000000002 0) (effects (font (size 0.9 0.9)))) (pin "1"))
 (embedded_fonts no))
